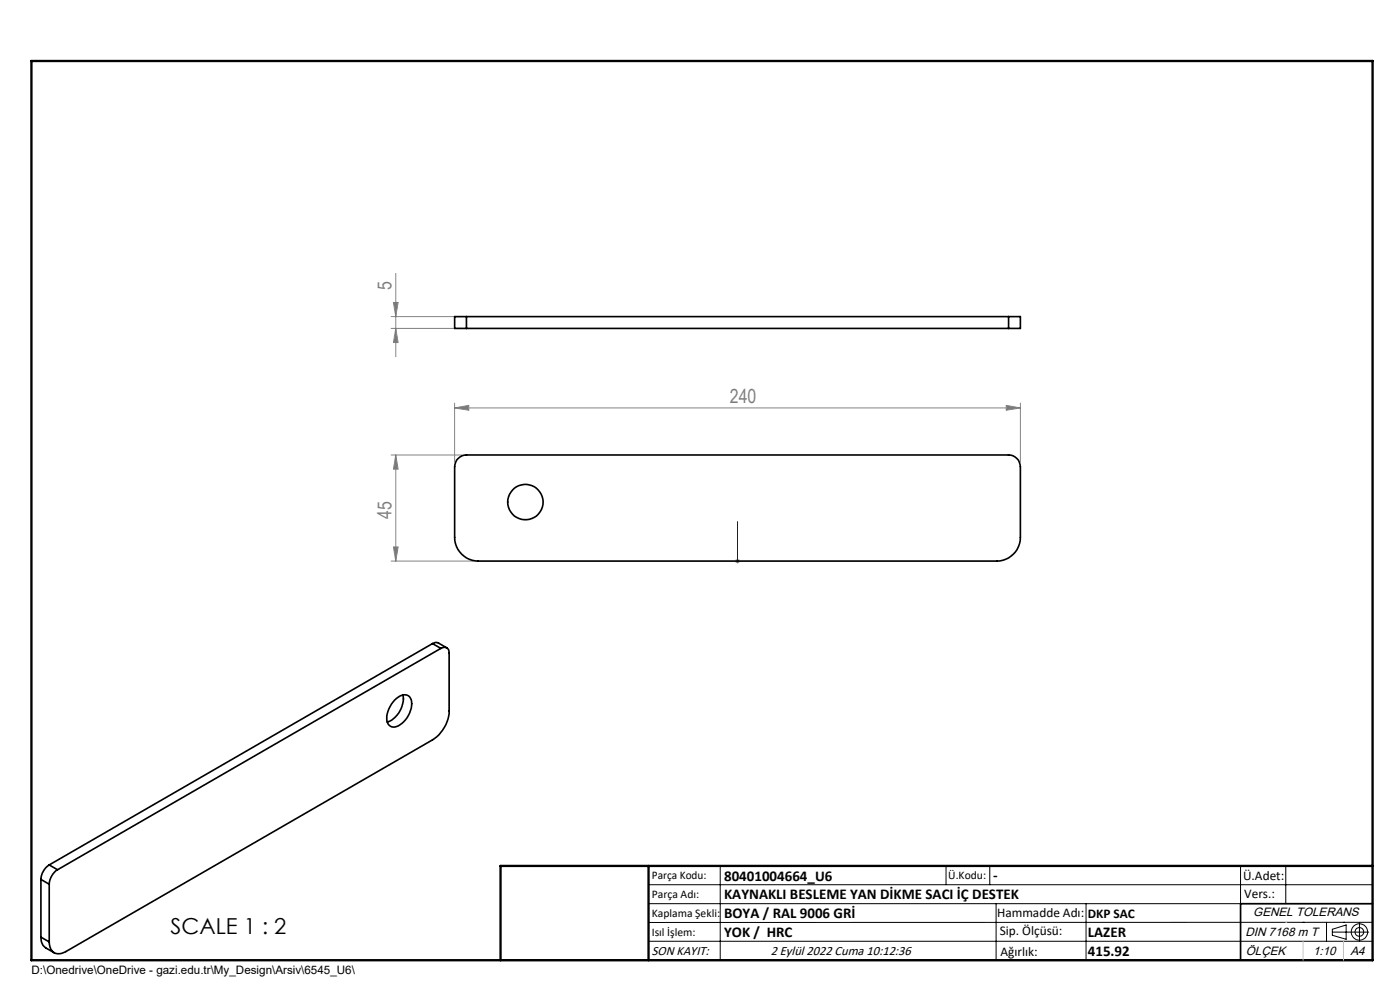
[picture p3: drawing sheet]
<svg xmlns="http://www.w3.org/2000/svg" width="297mm" height="210mm" viewBox="0 0 297 210" stroke-linecap="round" stroke-linejoin="round" font-family="sans-serif">
<g fill="none" stroke="#000" stroke-width=".21">
<path d="M137.6 187.7h153.6M137.6 191.7h153.6M137.6 199.7h153.6M152.8 183.7v20M200.7 183.7v4M210 183.7v4M211.3 191.7v12M230.4 191.7v12M263.2 183.7v20M272.8 183.7v8M276.4 195.6h.1M281.4 195.6v4.1"/>
<path d="M282.6 197.7h7.8M282.6 197.1l3-.9v3l-3-.8zM285 195.6h.1M288.4 195.8v3.8M291.2 195.6l-153.6 .1"/>
<circle cx="288.4" cy="197.7" r="1.74"/>
<circle cx="288.4" cy="197.7" r=".93"/>
</g>
<path d="M156.5 118.9v.2zM156.5 110.7v.4v-.4M156.5 119h.1M156.5 110.7v8.3" fill="none" stroke="#00f" stroke-width=".21"/>
<g fill="none" stroke="#808080" stroke-width=".21">
<path d="M84 58v17.7M83 67.2h15M83 69.7h15M83.5 64.2h1l-.5 3zM84 69.7l.5 3h-1zM83 96.5h15M84 96.5v22.5M84 96.5l.5 3h-1zM96.4 86.5l3-.5v1zM96.4 85.5v12.5M96.4 86.5h120.1M213.5 86l3 .5-3 .5z"/>
<path d="M216.5 85.5v12.5M83 119h17.5M83.5 116h1l-.5 3zM156 119h1M156.1 118.7l.7 .7M156.5 118.5v1M156.8 118.7l-.7 .7"/>
</g>
<path d="M291.2 191.7h-28v12M106.2 203.7h185" fill="none" stroke="#000" stroke-width=".35"/>
<path d="M6.7 12.9h284.5v190.8h-284.5zM137.6 183.7v20M291.2 183.7h-185v20" fill="none" stroke="#000" stroke-width=".5"/>
<path d="M272.8 195.6h.1M276.4 199.7v4M285 199.7v4" fill="none" stroke="#c0c0c0" stroke-width=".21"/>
<path d="M156.5 118.9v.2zM156.5 110.7v.4z" fill="#00f"/>
<g fill="#808080">
<path d="M96.4 86.5l3-.5v1zM213.5 86l3 .5-3 .5z"/>
<path d="M83.5 116h1l-.5 3zM84 96.5l.5 3h-1z"/>
<path d="M83.5 64.2h1l-.5 3zM84 69.7l.5 3h-1z"/>
</g>
<g fill="none" stroke="#000" stroke-width=".35">
<path d="M99 67.2h-2.6v2.5h2.6M99 67.2v2.5M99 69.7h115M99 67.2h115M214 67.2h2.5v2.5h-2.5M214 67.2v2.5M97.2 97.3a2.32 2.32 0 0 1 1.8-.8h115a2.53 2.53 0 0 1 2.5 2.5v15a5.1 5.1 0 0 1-5 5h-110a5.1 5.1 0 0 1-5.1-5v-15a2.72 2.72 0 0 1 .8-1.7zM91.8 136.5a1.16 1.16 0 0 1 1.2-.1l1.8 1M91.8 136.5l1.7 1M91.8 136.5l-81.4 47M93.5 137.5a1.08 1.08 0 0 1 1.3-.1 1.08 1.08 0 0 1 .5 1.2v12.2a7.8 7.8 0 0 1-3.5 6.1l-77.8 45a2.1 2.1 0 0 1-2.3 .3 2.1 2.1 0 0 1-1.2-1.9l-.1-.5M93.5 137.5l-81.3 47"/>
<path d="M83.7 148.5a2.32 2.32 0 0 1 3.2-.7 4.2 4.2 0 0 1-.9 4.9 2.79 2.79 0 0 1-3.2 1.3 2.63 2.63 0 0 1-.5-3.1l.7-1.5zM85.5 147.4a5.4 5.4 0 0 1-3.3 5.8M8.7 198.8l.1 1 .3 .7 .6 .6 1.8 1M8.7 186.5l1.7 1.1M8.7 198.8l1.7 1M8.7 186.5v12.3M10.4 183.5a3.9 3.9 0 0 0-1.7 3M10.4 187.6v12.2M10.4 183.5l1.8 1M12.2 184.5a3.9 3.9 0 0 0-1.8 3.1"/>
<circle cx="111.5" cy="106.5" r="3.8"/>
</g>
<text font-size="4.7" x="36.2" y="198.1">SCALE 1 : 2</text>
<g font-size="4.1" fill="#808080">
<text x="83.1" y="61.4" transform="rotate(-90 83.1 61.4)">5</text>
<text x="154.8" y="85.6">240</text>
<text x="83.1" y="110.1" transform="rotate(-90 83.1 110.1)">45</text>
</g>
<g font-size="3.2">
<text x="153.6" y="186.8">80401004664_U6</text>
<text x="153.6" y="190.8">KAYNAKLI BESLEME YAN DİKME SACI İÇ DESTEK</text>
<text x="210.7" y="186.6">-</text>
<text x="153.6" y="194.8">BOYA / RAL 9006 GRİ</text>
<text x="153.6" y="198.8">YOK / HRC</text>
<text x="230.8" y="198.7">LAZER</text>
<text x="230.8" y="202.8">415.92</text>
</g>
<g font-size="2.8">
<text x="263.7" y="186.7">Ü.Adet:</text>
<text x="263.9" y="190.5">Vers.:</text>
<text x="211.5" y="194.5">Hammadde Adı:</text>
<text x="230.8" y="194.7">DKP SAC</text>
<text x="138.3" y="202.6">SON KAYIT:</text>
<text x="163.5" y="202.6">2 Eylül 2022 Cuma 10:12:36</text>
<text x="212.1" y="198.4">Sip. Ölçüsü:</text>
<text x="212.2" y="202.7">Ağırlık:</text>
</g>
<g font-size="2.6">
<text x="265.9" y="194.4">GENEL TOLERANS</text>
<text x="264.2" y="198.5">DIN 7168 m T</text>
<text x="264.3" y="202.6">ÖLÇEK</text>
<text x="278.5" y="202.6">1:10</text>
<text x="286.5" y="202.6">A4</text>
</g>
<g font-size="2.5">
<text x="138.3" y="186.4">Parça Kodu:</text>
<text x="138.3" y="190.5">Parça Adı:</text>
<text x="201.2" y="186.5">Ü.Kodu:</text>
<text x="138.3" y="194.5">Kaplama Şekli:</text>
<text x="138.3" y="198.6">Isıl İşlem:</text>
<text x="6.7" y="206.7">D:\Onedrive\OneDrive - gazi.edu.tr\My_Design\Arsiv\6545_U6\</text>
</g>
</svg>
